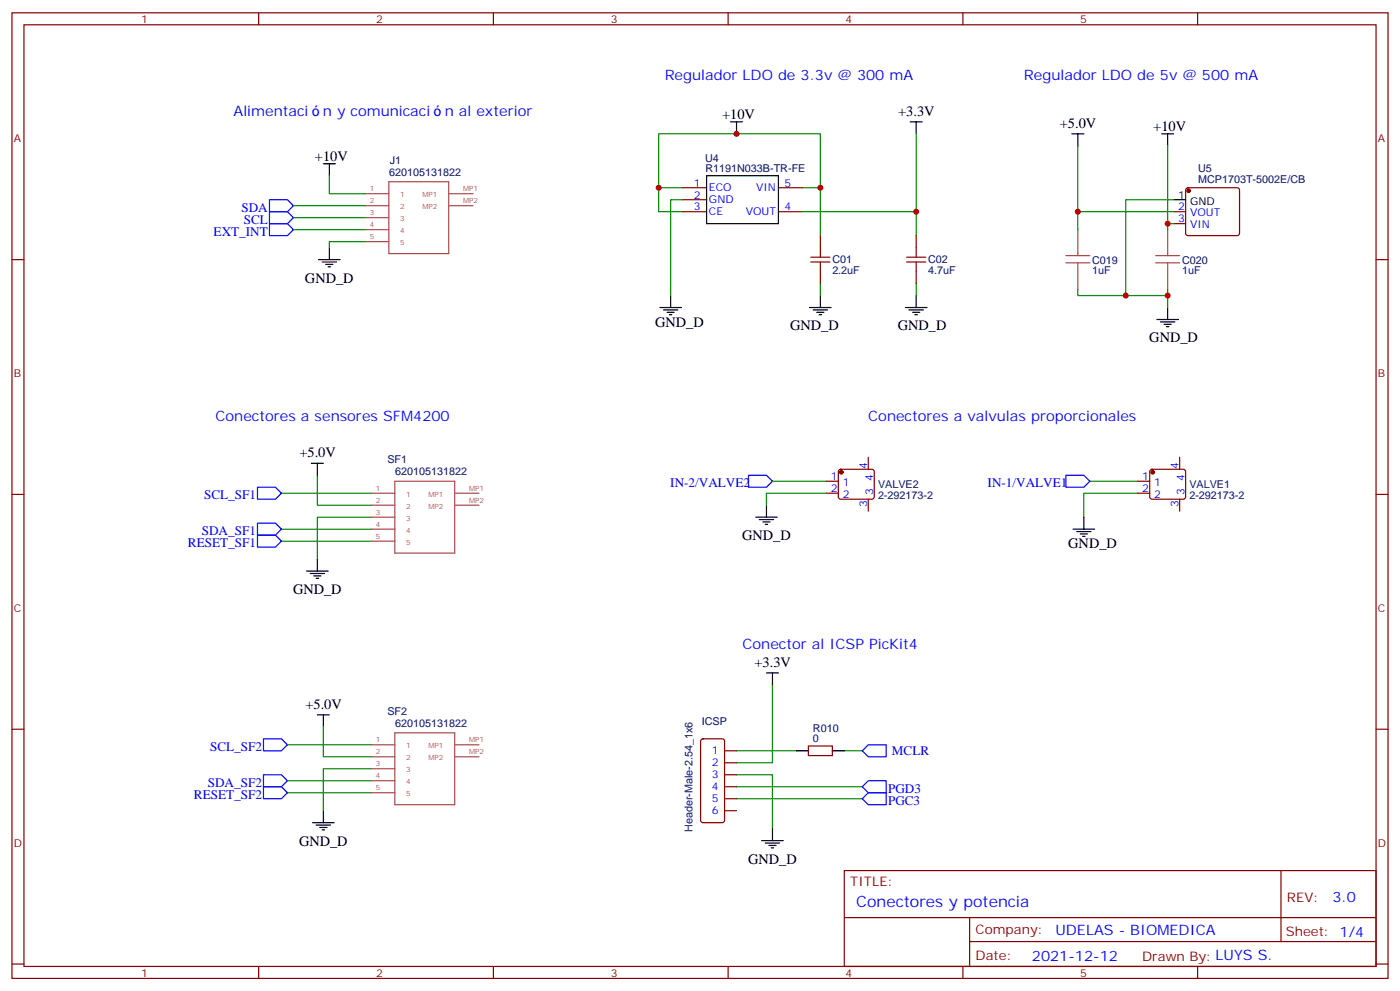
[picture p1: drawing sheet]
<svg xmlns="http://www.w3.org/2000/svg" width="412mm" height="292mm" viewBox="0 0 412 292" stroke-linecap="round" stroke-linejoin="round" font-family="sans-serif">
<g fill="none" stroke="#870000" stroke-width=".35">
<path d="M3.5 3.8h405.4v284.3h-405.4zM7.1 7.3h398.2v277.3h-398.2zM76.2 3.8v3.5M145.3 3.8v3.5M214.5 3.8v3.5M283.6 3.8v3.5M352.8 3.8v3.5M201.1 55.3h7M201.1 58.8h7M229.3 55.3h7.1M349.5 55.5l.5-.2h14.4l.5 .2 .2 .5v12.7l-.2 .5-.5 .2h-14.4l-.5-.2-.3-.5v-12.7zM3.5 76.4h3.6"/>
<path d="M201.1 62.3h7M229.3 62.3h7.1M241.7 69.4v3.5M241.7 80v3.5M269.9 69.4v3.5M269.9 80v3.5M345.7 62.3h3.5M345.7 65.9h3.5M405.3 76.4h3.6M247.2 138.4l.4-.2h9.2l.5 .2 .2 .5v7.4l-.2 .5-.5 .2h-9.2l-.4-.2-.3-.5v-7.4zM255.8 134.7v3.5M338.9 138.4l.5-.2h9.1l.5 .2 .2 .5v7.4l-.2 .5-.5 .2h-9.1l-.5-.2-.2-.5v-7.4z"/>
<path d="M347.5 134.7v3.5M3.5 145.6h3.6M243.4 141.7h3.5M243.4 145.2h3.5M255.8 147v3.5M335.1 141.7h3.6M335.1 145.2h3.6M347.5 147v3.5M405.3 145.6h3.6M3.5 214.7h3.6M206.6 217.8l.5-.2h5.6l.7 .4v23.5l-.4 .7-5.9 .1-.7-.5v-23.5zM238.1 219.7h7.1v2.8h-7.1z"/>
<path d="M405.3 214.7h3.6M213.4 221.1h3.6M213.4 224.6h3.6M213.4 228.1h3.6M213.4 231.7h3.6M213.4 235.2h3.6M213.4 238.7h3.6M248.7 256.4h156.6v28.2h-156.6zM377.3 256.4v20.9M248.7 270.2h156.5M285.6 277.3h119.6M285.6 270.2v14.1"/>
<path d="M3.5 283.9h3.6M76.2 284.6v3.5M145.3 284.6v3.5M214.5 284.6v3.5M283.6 284.6v3.5M352.8 284.6v3.5M405.3 283.9h3.6"/>
</g>
<g fill="none" stroke="#008700" stroke-width=".35">
<path d="M269.9 39.4v30M97 51.8v5.2h10.6M194 55.3v7h7.1M201.1 55.3h-7.1v-15.9h47.7v15.9h-5.3M201.1 58.8h-3.5v28.2M241.7 55.3v14.1M317.5 42.9v19.4h28.2M344 42.9v23h1.7M345.7 58.8h-14.1v28.2h12.4M86.4 64.1h21.2M86.4 60.6h21.2M86.4 67.6h21.2"/>
<path d="M107.6 71.2h-10.6v1.7M236.4 62.3h33.5M317.5 62.3v5.3M344 65.9v1.7M241.7 83.5v3.5M269.9 83.5v3.5M317.5 85.3v1.7h14.1M344 85.3v5.3M93.5 139.9v8.9h15.9M82.9 159.3h26.5M82.9 155.8h26.5M82.9 145.2h26.5"/>
<path d="M109.4 152.3h-15.9v12.3M227.5 141.7h15.9M243.4 145.2h-17.6v3.6M321 141.7h14.1M335.1 145.2h-15.8v7.1M84.7 219.3h24.7M95.2 214v8.8h14.2M227.5 201.7v22.9h-10.5M84.7 233.4h24.7M84.7 229.9h24.7M109.4 226.4h-14.2v12.3M217 228.1h10.5v15.9"/>
<path d="M217 235.2h37M217 231.7h37M217 221.1h17.6M248.7 221.1h5.3"/>
</g>
<g fill="none" stroke="#00f" stroke-width=".35">
<path d="M79.4 58.8h5.3l1.7 1.8-1.7 1.7h-5.3zM79.4 62.3h5.3l1.7 1.8-1.7 1.8h-5.3zM79.4 65.9h5.3l1.7 1.7-1.7 1.8h-5.3zM220.5 139.9h5.3l1.7 1.8-1.7 1.8h-5.3zM314 139.9h5.3l1.7 1.8-1.7 1.8h-5.3zM75.8 157.6h5.3l1.8 1.7-1.8 1.8h-5.3zM75.8 154.1h5.3l1.8 1.7-1.8 1.8h-5.3zM75.8 143.5h5.3l1.8 1.7-1.8 1.8h-5.3zM77.6 217.6h5.3l1.8 1.7-1.8 1.8h-5.3zM255.8 219.3h5.3v3.5h-5.3l-1.8-1.7zM77.6 231.7h5.3l1.8 1.7-1.8 1.8h-5.3zM77.6 228.1h5.3l1.8 1.8-1.8 1.8h-5.3z"/>
<path d="M255.8 233.4h5.3v3.6h-5.3l-1.8-1.8zM255.8 229.9h5.3v3.5h-5.3l-1.8-1.7z"/>
</g>
<g fill="none" stroke="#000" stroke-width=".35">
<path d="M215.2 35.9h3.5M217 35.9v3.5M268.1 35.9h3.5M269.9 35.9v3.5M315.7 39.4h3.6M317.5 39.4v3.5M342.2 39.4h3.5M344 39.4v3.5M95.2 48.2h3.6M97 48.2v3.6M208.1 51.8h21.2v14.1h-21.2zM345.7 58.8h3.5"/>
<path d="M93.8 76.4h6.4M94.9 77.2h4.2M96 77.9h2.1M96.7 78.6h.7M97 72.9v3.5M194.4 90.6h6.3M195.4 91.3h4.3M196.5 92h2.1M197.2 92.7h.7M197.6 87v3.6M238.5 90.6h6.3M239.5 91.3h4.3"/>
<path d="M240.6 92h2.1M241.3 92.7h.7M241.7 87v3.6M266.7 90.6h6.3M267.8 91.3h4.2M268.8 92h2.1M269.5 92.7h.7M269.9 87v3.6M340.8 94.1h6.3M341.8 94.8h4.3M342.9 95.5h2.1M343.6 96.2h.7"/>
<path d="M344 90.6v3.5M91.7 136.4h3.5M93.5 136.4v3.5M222.6 152.3h6.4M223.7 153h4.2M224.7 153.7h2.1M225.4 154.4h.7M225.8 148.8v3.5M316.1 155.8h6.3M317.1 156.5h4.3M318.2 157.2h2.1M318.9 157.9h.7"/>
<path d="M319.3 152.3v3.5M90.3 168.2h6.4M91.4 168.9h4.2M92.4 169.6h2.1M93.1 170.3h.7M93.5 164.6v3.6M225.8 198.2h3.5M227.5 198.2v3.5M93.5 210.5h3.5M95.2 210.5v3.5M95.2 238.7v3.6M234.6 221.1h3.5"/>
<path d="M245.2 221.1h3.5M92.1 242.3h6.3M93.1 243h4.3M94.2 243.7h2.1M94.9 244.4h.7M224.4 247.5h6.3M225.4 248.2h4.3M226.5 249h2.1M227.2 249.7h.7M227.5 244v3.5"/>
</g>
<g fill="none" stroke="#a64a4a" stroke-width=".35">
<path d="M107.6 57h6.9M114.5 53.5h17.7v21.2h-17.7zM132.4 57h6.9M107.6 60.6h6.9M107.6 64.1h6.9M107.6 67.6h6.9M107.6 71.2h6.9M132.4 60.6h6.9M314 75.3h7M314 77.4h7M317.5 67.6v7.7M317.5 77.4v.7"/>
<path d="M317.5 78.3v7M340.4 75.3h7.1M340.4 77.4h7.1M344 67.6v7.7M344 77.4v.7M344 78.3v7M109.4 145.2h6.9M109.4 148.8h6.9M109.4 152.3h6.9M109.4 155.8h6.9M109.4 159.3h6.9M116.3 141.7h17.6v21.2h-17.6z"/>
<path d="M134.2 145.2h6.9M134.2 148.8h6.9M109.4 219.3h6.9M116.3 215.8h17.6v21.2h-17.6zM134.2 219.3h6.9M109.4 222.8h6.9M109.4 226.4h6.9M109.4 229.9h6.9M109.4 233.4h6.9M134.2 222.8h6.9"/>
</g>
<g fill="#870000" stroke="#870000" stroke-width=".35">
<circle cx="247.8" cy="139.1" r=".53"/>
<circle cx="339.5" cy="139.1" r=".53"/>
<circle cx="350.1" cy="56.2" r=".53"/>
</g>
<path d="M238.8 77.2h5.7M238.8 75.7h5.7M241.7 72.9v2.8M241.7 77.2v2.8M267.1 77.2h5.6M267.1 75.7h5.6M269.9 72.9v2.8M269.9 77.2v2.8" fill="none" stroke="#a10000" stroke-width=".35"/>
<g fill="#c00">
<circle cx="217" cy="39.4" r=".88"/>
<circle cx="194" cy="55.3" r=".88"/>
<circle cx="241.7" cy="55.3" r=".88"/>
<circle cx="269.9" cy="62.3" r=".88"/>
<circle cx="317.5" cy="62.3" r=".88"/>
<circle cx="344" cy="65.9" r=".88"/>
<circle cx="344" cy="87" r=".88"/>
<circle cx="331.6" cy="87" r=".88"/>
</g>
<text font-size="4.6" fill="#00f" x="252.2" y="266.9">Conectores y potencia</text>
<g font-size="4.2" fill="#00f">
<text x="195.8" y="23.5">Regulador LDO de 3.3v @ 300 mA</text>
<text x="301.6" y="23.5">Regulador LDO de 5v @ 500 mA</text>
<text x="68.8" y="34.1">Alimentaci</text>
<text x="95.1" y="34.1">n y comunicaci</text>
<text x="131" y="34.1">n al exterior</text>
<text x="63.5" y="124.1">Conectores a sensores SFM4200</text>
<text x="255.8" y="124.1">Conectores a valvulas proporcionales</text>
<text x="218.7" y="191.1">Conector al ICSP PicKit4</text>
<text x="392.5" y="265.6">3.0</text>
<text x="310.9" y="275.2">UDELAS - BIOMEDICA</text>
<text x="304" y="283">2021-12-12</text>
</g>
<g font-size="4.2">
<text x="212.7" y="35.2">+10V</text>
<text x="264.6" y="34.1">+3.3V</text>
<text x="312.2" y="37.6">+5.0V</text>
<text x="339.7" y="38.7">+10V</text>
<text x="92.8" y="47.5">+10V</text>
<text x="89.8" y="83.2">GND_D</text>
<text x="193" y="96.2">GND_D</text>
<text x="232.7" y="97.3">GND_D</text>
<text x="264.5" y="97.3">GND_D</text>
<text x="338.6" y="100.8">GND_D</text>
<text x="88.2" y="134.7">+5.0V</text>
<text x="218.6" y="159">GND_D</text>
<text x="314.7" y="161.5">GND_D</text>
<text x="86.3" y="174.9">GND_D</text>
<text x="222.2" y="196.4">+3.3V</text>
<text x="90" y="208.7">+5.0V</text>
<text x="88.1" y="249">GND_D</text>
<text x="220.4" y="254.3">GND_D</text>
</g>
<g font-size="3.9" fill="#00f">
<text x="71.1" y="62.3">SDA</text>
<text x="71.8" y="65.9">SCL</text>
<text x="62.9" y="69.4">EXT_INT</text>
<text x="197.4" y="143.5">IN-2/VALVE2</text>
<text x="290.9" y="143.5">IN-1/VALVE1</text>
<text x="60.1" y="147">SCL_SF1</text>
<text x="55.4" y="161.1">RESET_SF1</text>
<text x="59.4" y="157.6">SDA_SF1</text>
<text x="61.9" y="221.1">SCL_SF2</text>
<text x="262.7" y="222.3">MCLR</text>
<text x="61.2" y="231.7">SDA_SF2</text>
<text x="261.6" y="233.4">PGD3</text>
<text x="57.1" y="235.2">RESET_SF2</text>
<text x="261.6" y="237">PGC3</text>
</g>
<g font-size="3.9" fill="#800">
<text x="250.5" y="260.9">TITLE:</text>
<text x="379.1" y="265.6">REV:</text>
<text x="287.4" y="275.1">Company:</text>
<text x="378.7" y="275.8">Sheet: 1/4</text>
<text x="287.4" y="282.8">Date:</text>
<text x="336.4" y="282.9">Drawn By: LUYS S.</text>
</g>
<g font-size="3.2" fill="#800">
<text x="41.6" y="6.8">1</text>
<text x="110.8" y="6.8">2</text>
<text x="179.9" y="6.8">3</text>
<text x="249.1" y="6.8">4</text>
<text x="318.2" y="6.8">5</text>
<text x="4.1" y="41.9">A</text>
<text x="405.9" y="41.9">A</text>
<text x="4.1" y="111">B</text>
<text x="405.9" y="111">B</text>
<text x="4.1" y="180.2">C</text>
<text x="405.9" y="180.2">C</text>
<text x="4.1" y="249.3">D</text>
<text x="405.9" y="249.3">D</text>
<text x="41.6" y="287.6">1</text>
<text x="110.8" y="287.6">2</text>
<text x="179.9" y="287.6">3</text>
<text x="249.1" y="287.6">4</text>
<text x="318.2" y="287.6">5</text>
</g>
<g font-size="3.2" fill="#000080">
<text x="207.7" y="47.7">U4</text>
<text x="114.6" y="51.8">620105131822</text>
<text x="114.8" y="48.2">J1</text>
<text x="207.8" y="50.6">R1191N033B-TR-FE</text>
<text x="352.9" y="50.8">U5</text>
<text x="352.9" y="54">MCP1703T-5002E/CB</text>
<text x="245.2" y="77.6">C01</text>
<text x="273.4" y="77.6">C02</text>
<text x="321.7" y="77.7">C019</text>
<text x="348.2" y="77.7">C020</text>
<text x="245.2" y="80.8">2.2uF</text>
<text x="273.4" y="80.8">4.7uF</text>
<text x="321.7" y="80.7">1uF</text>
<text x="348.2" y="80.7">1uF</text>
<text x="114.1" y="136.4">SF1</text>
<text x="116.4" y="139.9">620105131822</text>
<text x="258.6" y="143.7">VALVE2</text>
<text x="350.4" y="143.7">VALVE1</text>
<text x="258.6" y="146.9">2-292173-2</text>
<text x="350.4" y="146.9">2-292173-2</text>
<text x="114.1" y="210.5">SF2</text>
<text x="116.4" y="214">620105131822</text>
<text x="206.7" y="213.4">ICSP</text>
<text x="239.5" y="215.6">R010</text>
<text x="239.5" y="218.6">0</text>
<text x="204" y="245" transform="rotate(-90 204 245)">Header-Male-2.54_1x6</text>
</g>
<g font-size="3.2" fill="#00f">
<text x="204.4" y="54.9">1</text>
<text x="204.4" y="58.5">2</text>
<text x="208.8" y="56.3">ECO</text>
<text x="208.8" y="59.9">GND</text>
<text x="222.7" y="56.3">VIN</text>
<text x="231.1" y="54.9">5</text>
<text x="204.4" y="62">3</text>
<text x="208.8" y="63.4">CE</text>
<text x="219.7" y="63.4">VOUT</text>
<text x="231.1" y="62">4</text>
<text x="347.1" y="62">2</text>
<text x="347.1" y="65.5">3</text>
<text x="350.6" y="63.7">VOUT</text>
<text x="350.6" y="67.3">VIN</text>
<text x="244.8" y="141.4">1</text>
<text x="248.2" y="143.1">1</text>
<text x="255.4" y="138" transform="rotate(-90 255.4 138)">4</text>
<text x="257.2" y="141.5" transform="rotate(-90 257.2 141.5)">4</text>
<text x="336.5" y="141.4">1</text>
<text x="340" y="143.1">1</text>
<text x="347.1" y="138" transform="rotate(-90 347.1 138)">4</text>
<text x="348.9" y="141.5" transform="rotate(-90 348.9 141.5)">4</text>
<text x="244.8" y="144.9">2</text>
<text x="248.2" y="146.6">2</text>
<text x="255.4" y="149.2" transform="rotate(-90 255.4 149.2)">3</text>
<text x="257.2" y="145.7" transform="rotate(-90 257.2 145.7)">3</text>
<text x="336.5" y="144.9">2</text>
<text x="340" y="146.6">2</text>
<text x="347.1" y="149.2" transform="rotate(-90 347.1 149.2)">3</text>
<text x="348.9" y="145.7" transform="rotate(-90 348.9 145.7)">3</text>
<text x="209.6" y="222.1">1</text>
<text x="209.6" y="225.7">2</text>
<text x="209.6" y="229.2">3</text>
<text x="209.6" y="232.7">4</text>
<text x="209.6" y="236.3">5</text>
<text x="209.6" y="239.8">6</text>
</g>
<g font-size="3.2">
<text x="347.1" y="58.5">1</text>
<text x="350.6" y="60.2">GND</text>
</g>
<g font-size="2.1" fill="#a54b4b">
<text x="108.9" y="56.3">1</text>
<text x="108.9" y="59.9">2</text>
<text x="117.9" y="58.1">1</text>
<text x="124.4" y="58.1">MP1</text>
<text x="136.5" y="56.3">MP1</text>
<text x="136.5" y="59.9">MP2</text>
<text x="108.9" y="63.4">3</text>
<text x="117.9" y="61.6">2</text>
<text x="117.9" y="65.1">3</text>
<text x="124.4" y="61.6">MP2</text>
<text x="108.9" y="66.9">4</text>
<text x="108.9" y="70.5">5</text>
<text x="117.9" y="68.7">4</text>
<text x="117.9" y="72.2">5</text>
<text x="110.7" y="144.5">1</text>
<text x="110.7" y="148.1">2</text>
<text x="119.7" y="146.3">1</text>
<text x="119.7" y="149.8">2</text>
<text x="126.2" y="146.3">MP1</text>
<text x="126.2" y="149.8">MP2</text>
<text x="138.2" y="144.5">MP1</text>
<text x="138.2" y="148.1">MP2</text>
<text x="110.7" y="151.6">3</text>
<text x="110.7" y="155.1">4</text>
<text x="119.7" y="153.3">3</text>
<text x="110.7" y="158.7">5</text>
<text x="119.7" y="156.9">4</text>
<text x="119.7" y="160.4">5</text>
<text x="110.7" y="218.6">1</text>
<text x="119.7" y="220.4">1</text>
<text x="126.2" y="220.4">MP1</text>
<text x="138.2" y="218.6">MP1</text>
<text x="110.7" y="222.2">2</text>
<text x="110.7" y="225.7">3</text>
<text x="119.7" y="223.9">2</text>
<text x="119.7" y="227.4">3</text>
<text x="126.2" y="223.9">MP2</text>
<text x="138.2" y="222.2">MP2</text>
<text x="110.7" y="229.2">4</text>
<text x="110.7" y="232.7">5</text>
<text x="119.7" y="230.9">4</text>
<text x="119.7" y="234.5">5</text>
</g>
</svg>
